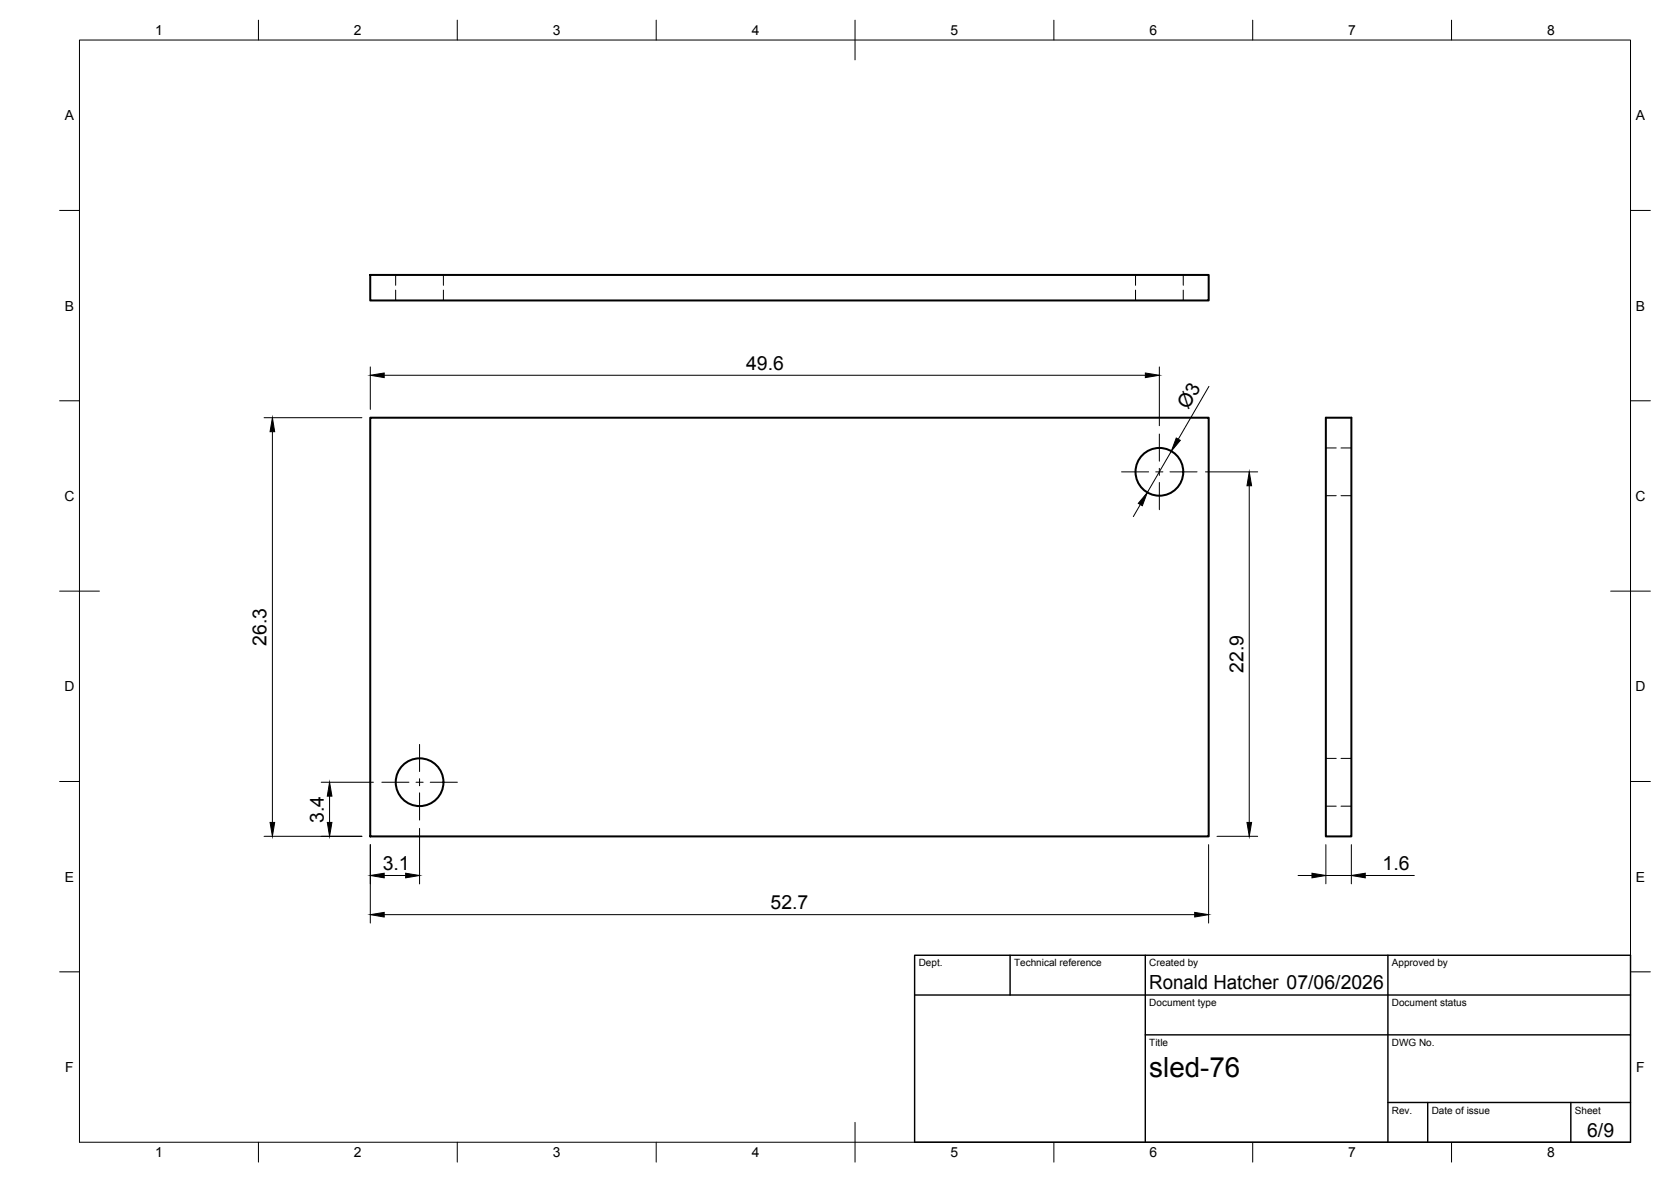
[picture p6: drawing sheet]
<svg xmlns="http://www.w3.org/2000/svg" width="420mm" height="297mm" viewBox="0 0 420 297" stroke-linecap="round" stroke-linejoin="round" font-family="sans-serif">
<!-- layer: Visible -->
<g fill="none" stroke="#000" stroke-width=".51">
<path d="M93.1 69.1h210.8v6.4h-210.8zM93.1 105h210.8v105.2h-210.8zM333.4 105h6.4v105.2h-6.4z"/>
<circle cx="291.5" cy="118.6" r="6"/>
<circle cx="105.5" cy="196.6" r="6"/>
</g>
<!-- layer: Hidden -->
<g fill="none" stroke="#000" stroke-width=".25">
<path d="M99.5 69.1v2.6M99.5 72.9v2.6M111.5 69.1v2.6M111.5 72.9v2.6M285.5 69.1v2.6M285.5 72.9v2.6M297.5 69.1v2.6M297.5 72.9v2.6M333.4 112.6h2.6M337.2 112.6h2.6M333.4 124.6h2.6M337.2 124.6h2.6"/>
<path d="M333.4 190.6h2.6M337.2 190.6h2.6M333.4 202.6h2.6M337.2 202.6h2.6"/>
</g>
<!-- layer: BORDER -->
<g fill="none" stroke="#000" stroke-width=".25">
<path d="M20 10.1h390v276.9h-390zM65 5.1v5M115 5.1v5M165 5.1v5M215 5.1v10M265 5.1v5M315 5.1v5M365 5.1v5M15 52.9h5M410 52.9h5M15 100.7h5M410 100.7h5"/>
<path d="M15 148.6h10M405 148.6h10M15 196.4h5M410 196.4h5M15 244.2h5M410 244.2h5M65 287v5M115 287v5M165 287v5M215 282.1v9.9M265 287v5M315 287v5"/>
<path d="M365 287v5"/>
</g>
<!-- layer: TITLEBLOCK -->
<path d="M230 240.1h180v46.9h-180zM230 250h180M254 240.1v9.9M288 240.1v46.9M349 240.1v46.9M288 260.1h122M349 277.1h61M359 277.1v9.9M395 277.1v9.9" fill="none" stroke="#000" stroke-width=".36"/>
<!-- layer: Smart Centers -->
<path d="M282 118.6h6.8M290.6 118.6h1.8M291.5 109.1v6.8M291.5 117.7v1.8M294.2 118.6h6.8M291.5 121.2v6.9M96 196.6h6.8M104.6 196.6h1.8M105.5 187.1v6.8M105.5 195.7v1.8M105.5 199.2v6.9M108.2 196.6h6.8" fill="none" stroke="#000" stroke-width=".25"/>
<!-- layer: FD_Dimensions -->
<g fill="none" stroke="#000" stroke-width=".25">
<path d="M93.1 92.2v10.7M96.6 94.3h191.4M291.5 92.2v14.8M304 97.1l-7.7 13.3M66.4 105h24.6M68.5 108.5v98.2M294.5 113.4l-6 10.4M303.1 118.6h13.1M286.7 126.8l-1.7 3M314.1 122.1v84.6M80.8 196.6h13.1M66.4 210.2h24.6"/>
<path d="M82.9 200.1v6.6M93.1 212.3v19.7M105.5 208.2v13.9M303.9 212.3v19.7M306 210.2h10.2M333.4 212.3v9.8M339.8 212.3v9.8M96.6 229.9h203.8M96.6 220h5.4M326.4 220h3.5M333.4 220h6.4M343.3 220h12.3"/>
</g>
<g fill="#000" stroke="#000" stroke-width=".25">
<path d="M93.1 94.3l3.5-.6v1.2zM288 93.7l3.5 .6-3.5 .6zM68.5 105l.6 3.5h-1.2zM295.8 110.1l1 .6-2.3 2.7zM288.5 123.8l-1.3 3.3-1-.6zM314.1 118.6l.6 3.5h-1.2zM67.9 206.7h1.2l-.6 3.5zM82.3 206.7h1.2l-.6 3.5zM82.9 196.6l.6 3.5h-1.2zM93.1 220l3.5-.6v1.2zM102 219.4l3.5 .6-3.5 .6zM313.5 206.7h1.2l-.6 3.5z"/>
<path d="M329.9 219.4l3.5 .6-3.5 .6zM339.8 220l3.5-.6v1.2zM93.1 229.9l3.5-.6v1.1zM300.4 229.3l3.5 .6-3.5 .5z"/>
</g>
<text font-size="7" x="289" y="270.6">sled-76</text>
<g font-size="4.9">
<text x="187.6" y="92.9">49.6</text>
<text x="298.8" y="103" transform="rotate(-60 298.8 103)">Ø3</text>
<text x="67" y="162.3" transform="rotate(-90 67 162.3)">26.3</text>
<text x="312.7" y="169.1" transform="rotate(-90 312.7 169.1)">22.9</text>
<text x="81.4" y="206.8" transform="rotate(-90 81.4 206.8)">3.4</text>
<text x="96.2" y="218.6">3.1</text>
<text x="347.6" y="218.6">1.6</text>
<text x="193.8" y="228.4">52.7</text>
<text x="289" y="248.5">Ronald Hatcher 07/06/2026</text>
<text x="399.1" y="285.7">6/9</text>
</g>
<g font-size="3.5">
<text x="39" y="8.8">1</text>
<text x="89" y="8.8">2</text>
<text x="139" y="8.8">3</text>
<text x="189" y="8.8">4</text>
<text x="239" y="8.8">5</text>
<text x="289" y="8.8">6</text>
<text x="339" y="8.8">7</text>
<text x="389" y="8.8">8</text>
<text x="16.3" y="30.2">A</text>
<text x="411.3" y="30.2">A</text>
<text x="16.3" y="78">B</text>
<text x="411.3" y="78">B</text>
<text x="16.2" y="125.9">C</text>
<text x="411.2" y="125.9">C</text>
<text x="16.2" y="173.7">D</text>
<text x="411.2" y="173.7">D</text>
<text x="16.3" y="221.6">E</text>
<text x="411.3" y="221.6">E</text>
<text x="16.4" y="269.4">F</text>
<text x="411.4" y="269.4">F</text>
<text x="39" y="290.8">1</text>
<text x="89" y="290.8">2</text>
<text x="139" y="290.8">3</text>
<text x="189" y="290.8">4</text>
<text x="239" y="290.8">5</text>
<text x="289" y="290.8">6</text>
<text x="339" y="290.8">7</text>
<text x="389" y="290.8">8</text>
</g>
<g font-size="2.5">
<text x="231" y="242.9">Dept.</text>
<text x="255" y="242.9">Technical reference</text>
<text x="289" y="242.9">Created by</text>
<text x="350" y="242.9">Approved by</text>
<text x="289" y="252.8">Document type</text>
<text x="350" y="252.8">Document status</text>
<text x="289" y="262.9">Title</text>
<text x="350" y="262.9">DWG No.</text>
<text x="350" y="279.9">Rev.</text>
<text x="360" y="279.9">Date of issue</text>
<text x="396" y="279.9">Sheet</text>
</g>
</svg>
